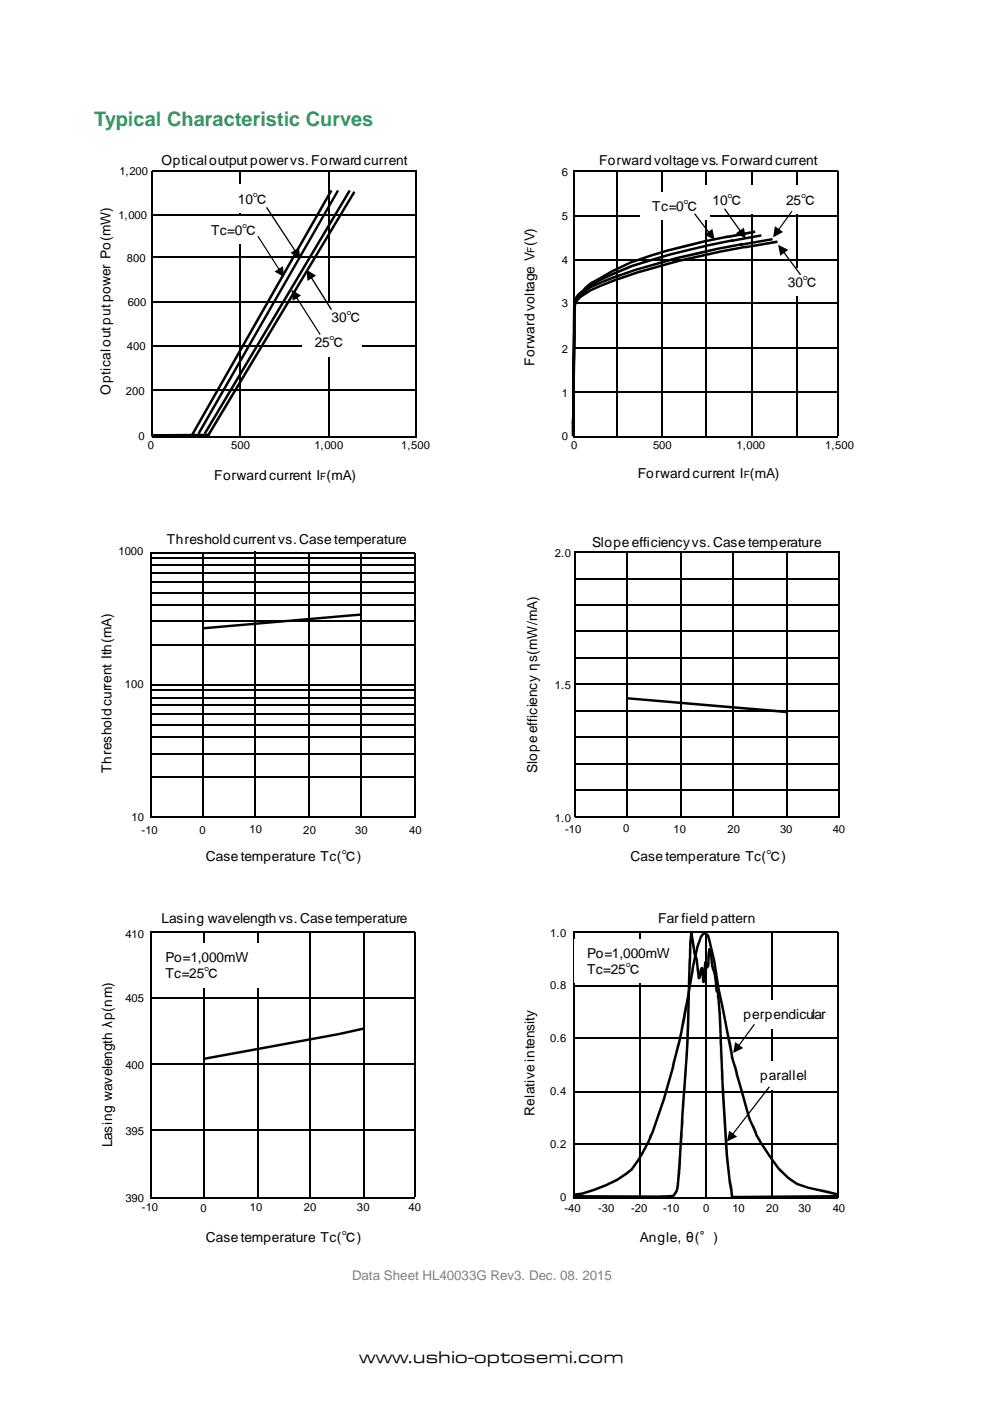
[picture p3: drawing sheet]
<svg xmlns="http://www.w3.org/2000/svg" width="210mm" height="297mm" viewBox="0 0 210 297" stroke-linecap="round" stroke-linejoin="round" font-family="sans-serif">
<path d="M70 40.3l.5 .2-29.5 51.7-.4-.2zM71.5 40.3l.4 .2-29.6 51.6-.4-.3zM73.9 40.3l.5 .2-30.8 51.6-.4-.3zM74.9 40.5l.5 .3-31 51.5-.4-.3zM32 92l12.5-.1v.6l-12.5 .1zM122.7 62.9l.1-.1a15.6 15.6 0 0 1 4.6-2.5 152 152 0 0 1 30.6-8.2h.1a.28 .28 0 0 1 .2 .1 .28 .28 0 0 1 0 .3l-.2 .1-.1-.5 6.8-1.1 .1 .5-6.8 1.2a.29 .29 0 0 1-.3-.2 .29 .29 0 0 1 .1-.3l.2 .4a193.7 193.7 0 0 0-27.6 7l-5.2 2.2-2.2 1.4v-.1l-1 1.1-.3 28.3h-.6l.4-28 .1-.5zM42.9 133l33.6-3v.6l-33.6 2.9zM132.9 147.8l33.9 2.9-.1 .5-33.9-2.9zM146.4 197.5h.4l.1 .4 .6 4.1 .5 1.5 .4 3.8-.1-.2-.3 .1 .5-1.8a.34 .34 0 0 1 .3-.4 .34 .34 0 0 1 .3 .4l.3 2.7-.2-.2-.2 .2 .2-3.7 .2-.5 .4-.1 .2 1.2-.3-.1 .2-.3v.2v-1.8l.3-1.9 .2-.1 .3 .2 .3 1.1a13.9 13.9 0 0 0 .9 4.5l.3 3.3-.3-.1 .5-.1 .1 .3v.9l.4 3.8 .6 15.1 .9 15 1.1 8.8-.3-.3 22.3-.1v.5l-22.5 .1-1.2-9-.8-13.1-.6-16.5-.4-4.1v-1l.3 .1-.2 .1-.4-.2a25.1 25.1 0 0 0-1-6.2l-.2-1.7-.3-1.1h.5l-.3 3.5a.51 .51 0 0 1-.4 .6 .51 .51 0 0 1-.6-.3v-1.1l.1 .3 .3-.2-.4 4.2a.4 .4 0 0 1-.5 0 .4 .4 0 0 1-.1-.5l-.2-2.4 .2 .1 .2-.1-.4 1.7a.4 .4 0 0 1-.2 .5 .4 .4 0 0 1-.5-.3l-.5-3.9a13.4 13.4 0 0 1-.9-4.4l-.2-1.2h.6l-.3 4.7a580.6 580.6 0 0 1-1.9 37.8l-.4 7.1a15.1 15.1 0 0 1-.9 5.7l-.1 .2a.88 .88 0 0 1-1 .6h-20.8v-.5h18.3l2.9-.1 .6-1 .2-1.1 .9-13.8a448.8 448.8 0 0 0 1.6-34l.1-3.5zM149.1 197.6l.4-.1 .8 .6 .3 1 1.1 4.6 .9 5.9 2.9 14.7 3.5 12.2 1.6 4 3 4.7 1.8 2.5 1.9 1.9 1.9 1.2 2.2 .8 6.5 1.4-.1 .5-1.8-.3a39.6 39.6 0 0 1-7.1-2 14.4 14.4 0 0 1-3.9-3.2l-1.8-2.5-3-4.5-1.6-3.8-1.5-5.3a93 93 0 0 1-3.6-15.2l-1.4-7-.9-5.9-1.4-5.4 .1 .1-.8-.5 .4-.1-.7 .9-.7 2.1-.8 3.6a220.9 220.9 0 0 1-4.5 22.4l-1.8 6.2-2.4 7.1-1 2.2-1.8 3.4a13.6 13.6 0 0 1-7.2 5.7l-5.1 1.8-1.7 .2-.1-.5 1.7-.2 5-1.8 2.4-1.1 2.9-2.1 1.6-2.2 2-3.7 .7-1.7a133.2 133.2 0 0 0 5.2-17.3l.9-3.8 2.7-14.7 .8-3.6 .8-2.3z" fill="#000"/>
<g fill="none" stroke="#000" stroke-width=".3">
<path d="M32.2 36.3h56.1M69.7 36.6v56M121.6 36.3v56.1M121.6 36.3h56.1M177.7 36.3v56.1M32.2 54.5h56.1M32.2 64.1h56.1M121.6 73.9h56.1M121.6 64.3h56.1M31.9 119.9h56.1M65.5 117.2v56.1M155.5 117v56.3"/>
<path d="M31.9 131.8h56.1M121.9 133.9h56.1M31.9 156.4h56.1M31.9 147.9h56.1M121.9 156.4h56.1M31.9 164.8h56.1M77.2 197.6v56.1M121.6 197.6v56.4M177.7 197.6v56.4l-56.1-.1M121.6 231.5h56.1M31.9 253.9h56.1"/>
</g>
<g fill="none" stroke="#000" stroke-width=".25">
<path d="M32.2 36.3v56.1M51 36.3v56.1M88.3 36.3v56.1M130.9 36.3v56.1M140.4 36.3v56.1M149.6 36.3v56.1M159.4 36.6v56M169 36.3v56.1M32.2 45.6h56.1M121.6 55.1h56.1M121.6 45.8h56.1M32.2 73.3h56.1"/>
<path d="M32.2 82.6h56.1M32.2 92.6h56.1M121.6 92.6h56.1M121.6 83.1h56.1M31.9 117.2h56.1v56.1h-56.1zM31.9 118.3h56.1M43 117.2v56.1M76.6 117.2v56.1M121.9 117h56.1v56.3h-56.1zM144.4 117v56.3M166.8 117v56.3M31.9 128.3h56.1"/>
<path d="M31.9 136.8h56.1M31.9 121.5h56.1M31.9 123.3h56.1M31.9 125.7h56.1M121.9 139.4h56.1M121.9 122.8h56.1M121.9 128.3h56.1M31.9 145.2h56.1M31.9 159.8h56.1M31.9 149.5h56.1M31.9 151.3h56.1M31.9 146.3h56.1"/>
<path d="M31.9 153.7h56.1M121.9 145h56.1M121.9 150.8h56.1M121.9 167.5h56.1M121.9 161.9h56.1M54.7 197.6v56.1M65.8 197.6v56.1M121.6 197.6h56.1M135.6 197.6v56.4M149.6 197.6v56.1M163.7 197.6v56.4M31.9 211.6h56.1"/>
<path d="M121.6 209h56.1M31.9 239.6h56.1M31.9 225.6h56.1M121.6 220.1h56.1M31.9 253.7v-56.1h56.1v56.1M121.6 242.6h56.1"/>
</g>
<g fill="#fff">
<path d="M47.7 39.1h11.3v6.1h-11.3z" fill-rule="evenodd"/>
<path d="M42.1 45.9h14.5v5.9h-14.5z" fill-rule="evenodd"/>
<path d="M67.8 64.2h12.4v5.8h-12.4z" fill-rule="evenodd"/>
</g>
<g fill="#000">
<path d="M54.6 50.1l.2-.1 4.6 7.2-.2 .2zM58.2 57.6l1.8-1.2 .2 2.4z"/>
<path d="M56.4 44l.2-.1 6.2 9.4-.2 .1zM61.6 53.6l1.8-1.1 .3 2.3z"/>
<path d="M65.8 58.8l.2-.2 4.4 7-.3 .1zM65 57.2l2 1.2-1.8 1.2z"/>
</g>
<path d="M64.1 69.5h12.7v6.1h-12.7z" fill-rule="evenodd" fill="#fff"/>
<g fill="#000">
<path d="M122.7 62.2a17 17 0 0 1 4.6-2.5 150.6 150.6 0 0 1 29.7-8.1 .28 .28 0 0 1 .4 .1 .28 .28 0 0 1-.2 .4l-.1-.5h.1l6.5-1.1 .1 .5-6.1 1a.47 .47 0 0 1-.5 .1 .47 .47 0 0 1-.3-.4l.2-.1 .1 .5a165 165 0 0 0-26.9 7l-5.1 2.1-2.2 1.5 .1-.2-1 1.1-.3 28.1h-.6l.4-27.8 .1-.6zM124.2 61l.6-.4a19.4 19.4 0 0 1 4.9-2.7l4.2-1.8a132.6 132.6 0 0 1 21.4-5.3l.2 .3-.3 .2-.1-.5 6.3-1.1 .1 .5-6.4 1.1a.28 .28 0 0 1-.2-.2 .28 .28 0 0 1 .2-.3l.1 .5a162.7 162.7 0 0 0-21.1 5.3l-6.9 3.1-2.5 1.6-.2 .3a4.2 4.2 0 0 1-1.6 1.7l-.4 .7-.5 1.2-.2 25.4h-.6l.3-25.5a5.6 5.6 0 0 1 2.4-3.4zM122.5 62.3l2.6-2.4 1.9-1.1a47.5 47.5 0 0 1 14.4-5.9l8-2 4.3-.9a.33 .33 0 0 1 .5 0 .33 .33 0 0 1-.1 .5l-.1-.5h.1l6-1.1v.5l-5.9 1.1-.4-.1 .1-.4 .2 .5a125.3 125.3 0 0 0-20.3 5.4l-4 1.9-4.5 2.5-1.6 1.6a4 4 0 0 0-1.7 2.5l-.2 25.5-.6-.1 .3-25.5 .5-1.3z"/>
<path d="M62.7 63l.2-.2 5.1 8.1-.2 .1zM61.8 61.4l2 1.3-1.7 1.1z"/>
</g>
<path d="M135.8 40.7h14.8v5.8h-14.8z" fill-rule="evenodd" fill="#fff"/>
<path d="M147.2 45.4l.2-.2 3.1 4.2-.2 .1zM149.4 49.8l1.6-1.3 .5 2.3z" fill="#000"/>
<path d="M164.1 39.3h12.4v6.1h-12.4z" fill-rule="evenodd" fill="#fff"/>
<path d="M167.8 44.7l.2 .1-2.9 4.1-.3-.1zM164.3 48l1.7 1.2-2.1 1.1z" fill="#000"/>
<path d="M164.3 56.8h12.7v5.8h-12.7z" fill-rule="evenodd" fill="#fff"/>
<path d="M165.9 53.4l.3-.2 3.6 5-.2 .1zM165 51.9l2.1 1.1-1.7 1.2z" fill="#000"/>
<path d="M148.5 39.3h12.7v6.1h-12.7z" fill-rule="evenodd" fill="#fff"/>
<g fill="#000">
<path d="M43.4 224.2l28.4-5.2 5.2-1.2 .1 .6-5.2 1.1-28.4 5.2z"/>
<path d="M153.5 44.3l.2-.1 3.5 4.9-.2 .1zM156 49.4l1.7-1.1 .4 2.3z"/>
</g>
<path d="M54.1 117v56M133 117v56" fill="none" stroke="#000" stroke-width=".25"/>
<path d="M43.3 197.9v56.1" fill="none" stroke="#000" stroke-width=".3"/>
<g fill="#fff">
<path d="M32.3 199.9h22.8v9.5h-22.8z" fill-rule="evenodd"/>
<path d="M158.5 225h15.1v6.1h-15.1z" fill-rule="evenodd"/>
</g>
<path d="M163 230.3l.2 .2-7.9 10.2-.2-.1zM154.6 239.7l1.7 1.3-2.2 1z" fill="#000"/>
<path d="M155.1 212h22.2v6.1h-22.2z" fill-rule="evenodd" fill="#fff"/>
<path d="M159.9 217.1l.2 .2-3.5 4.6-.2-.1zM155.9 220.9l1.7 1.3-2.2 1.1z" fill="#000"/>
<path d="M121.8 199.1h22.4v9.2h-22.4z" fill-rule="evenodd" fill="#fff"/>
<text font-size="4.2" fill="#339965" x="20" y="26.7">Typical Characteristic Curves</text>
<text font-size="3.7" x="76.2" y="288.9">www.ushio-optosemi.com</text>
<g font-size="2.9">
<text x="34.2" y="35.1">Optical output power vs. Forward current</text>
<text x="127" y="35.1">Forward voltage vs. Forward current</text>
<text x="50.4" y="43.2">10℃</text>
<text x="138.3" y="44.7">Tc=0℃</text>
<text x="151.1" y="43.4">10℃</text>
<text x="166.7" y="43.4">25</text>
<text x="169.8" y="43.4">℃</text>
<text x="44.7" y="49.9">Tc=0</text>
<text x="51.4" y="49.9">℃</text>
<text x="167" y="60.8">30℃</text>
<text x="70.3" y="68.2">30℃</text>
<text x="66.7" y="73.7">25</text>
<text x="69.9" y="73.7">℃</text>
<text x="113.3" y="77.6" transform="rotate(-90 113.3 77.6)">Forward voltage V (V)</text>
<text x="23.4" y="83.7" transform="rotate(-90 23.4 83.7)">Optical out put power Po(mW)</text>
<text x="45.4" y="101.8">Forward current I (mA)</text>
<text x="135.2" y="101.3">Forward current I (mA)</text>
<text x="35.4" y="115.4">Threshold current vs. Case temperature</text>
<text x="125.5" y="116">Slope efficiency vs. Case temperature</text>
<text x="23.7" y="163.8" transform="rotate(-90 23.7 163.8)">Threshold current Ith(mA)</text>
<text x="113.9" y="163.9" transform="rotate(-90 113.9 163.9)">Slope efficiency ηs(mW/mA)</text>
<text x="43.6" y="182.5">Case temperature Tc(℃)</text>
<text x="133.7" y="182.5">Case temperature Tc(℃)</text>
<text x="34.2" y="195.6">Lasing wavelength vs. Case temperature</text>
<text x="139.5" y="195.6">Far field pattern</text>
<text x="35.1" y="204">Po=1,000mW</text>
<text x="124.5" y="203.1">Po=1,000mW</text>
<text x="35.1" y="207.4">Tc=25</text>
<text x="43.3" y="207.4">℃</text>
<text x="124.5" y="206.5">Tc=25℃</text>
<text x="157.6" y="216.1">perpendicular</text>
<text x="161.2" y="229.1">parallel</text>
<text x="113.3" y="236.5" transform="rotate(-90 113.3 236.5)">Relative intensity</text>
<text x="23.8" y="243.3" transform="rotate(-90 23.8 243.3)">Lasing wavelength λp(nm)</text>
<text x="43.6" y="263.4">Case temperature Tc(℃)</text>
<text x="135.7" y="263.3">Angle, θ(°)</text>
</g>
<text font-size="2.8" fill="#808080" x="74.6" y="271.4">Data Sheet HL40033G Rev3. Dec. 08. 2015</text>
<g font-size="2.4">
<text x="25.3" y="37">1,200</text>
<text x="119.1" y="37.4">6</text>
<text x="25.1" y="46.4">1,000</text>
<text x="119.1" y="46.7">5</text>
<text x="26.9" y="55.5">800</text>
<text x="119.1" y="56">4</text>
<text x="27.1" y="64.8">600</text>
<text x="119.1" y="65.2">3</text>
<text x="26.9" y="74.1">400</text>
<text x="119.1" y="74.9">2</text>
<text x="26.7" y="83.7">200</text>
<text x="119.1" y="84.2">1</text>
<text x="29.4" y="93.3">0</text>
<text x="31.3" y="95.3">0</text>
<text x="49" y="95.1">500</text>
<text x="66.7" y="95.1">1,000</text>
<text x="85.1" y="95.3">1,500</text>
<text x="119.1" y="93.3">0</text>
<text x="121.1" y="95.3">0</text>
<text x="138.5" y="95.1">500</text>
<text x="156.1" y="95.1">1,000</text>
<text x="175" y="95.3">1,500</text>
<text x="25.1" y="117.7">1000</text>
<text x="117.6" y="118.2">2.0</text>
<text x="26.5" y="145.9">100</text>
<text x="117.6" y="146.1">1.5</text>
<text x="27.9" y="174.1">10</text>
<text x="30" y="176.7">-10</text>
<text x="42.3" y="176.7">0</text>
<text x="52.9" y="176.5">10</text>
<text x="64.3" y="176.7">20</text>
<text x="75.3" y="176.7">30</text>
<text x="86.8" y="176.7">40</text>
<text x="117.6" y="174.2">1.0</text>
<text x="119.8" y="176.6">-10</text>
<text x="132.1" y="176.4">0</text>
<text x="142.8" y="176.6">10</text>
<text x="154.3" y="176.6">20</text>
<text x="165.4" y="176.6">30</text>
<text x="176.6" y="176.6">40</text>
<text x="26.6" y="198.8">410</text>
<text x="116.7" y="198.6">1.0</text>
<text x="116.7" y="209.8">0.8</text>
<text x="26.6" y="212.5">405</text>
<text x="116.7" y="220.9">0.6</text>
<text x="26.6" y="226.7">400</text>
<text x="116.7" y="232.2">0.4</text>
<text x="26.6" y="240.6">395</text>
<text x="116.7" y="243.4">0.2</text>
<text x="26.6" y="254.8">390</text>
<text x="30.1" y="256.8">-10</text>
<text x="42.5" y="256.9">0</text>
<text x="53" y="256.8">10</text>
<text x="64.4" y="256.8">20</text>
<text x="75.7" y="256.8">30</text>
<text x="86.6" y="256.8">40</text>
<text x="118.7" y="254.6">0</text>
<text x="119.7" y="256.9">-40</text>
<text x="126.8" y="256.9">-30</text>
<text x="133.8" y="256.9">-20</text>
<text x="140.6" y="256.9">-10</text>
<text x="149.1" y="256.9">0</text>
<text x="155.3" y="256.9">10</text>
<text x="162.4" y="256.9">20</text>
<text x="169.3" y="256.9">30</text>
<text x="176.6" y="256.9">40</text>
</g>
<g font-size="2.1">
<text x="113.3" y="53.6" transform="rotate(-90 113.3 53.6)">F</text>
<text x="67.9" y="101.8">F</text>
<text x="157.7" y="101.3">F</text>
</g>
</svg>
